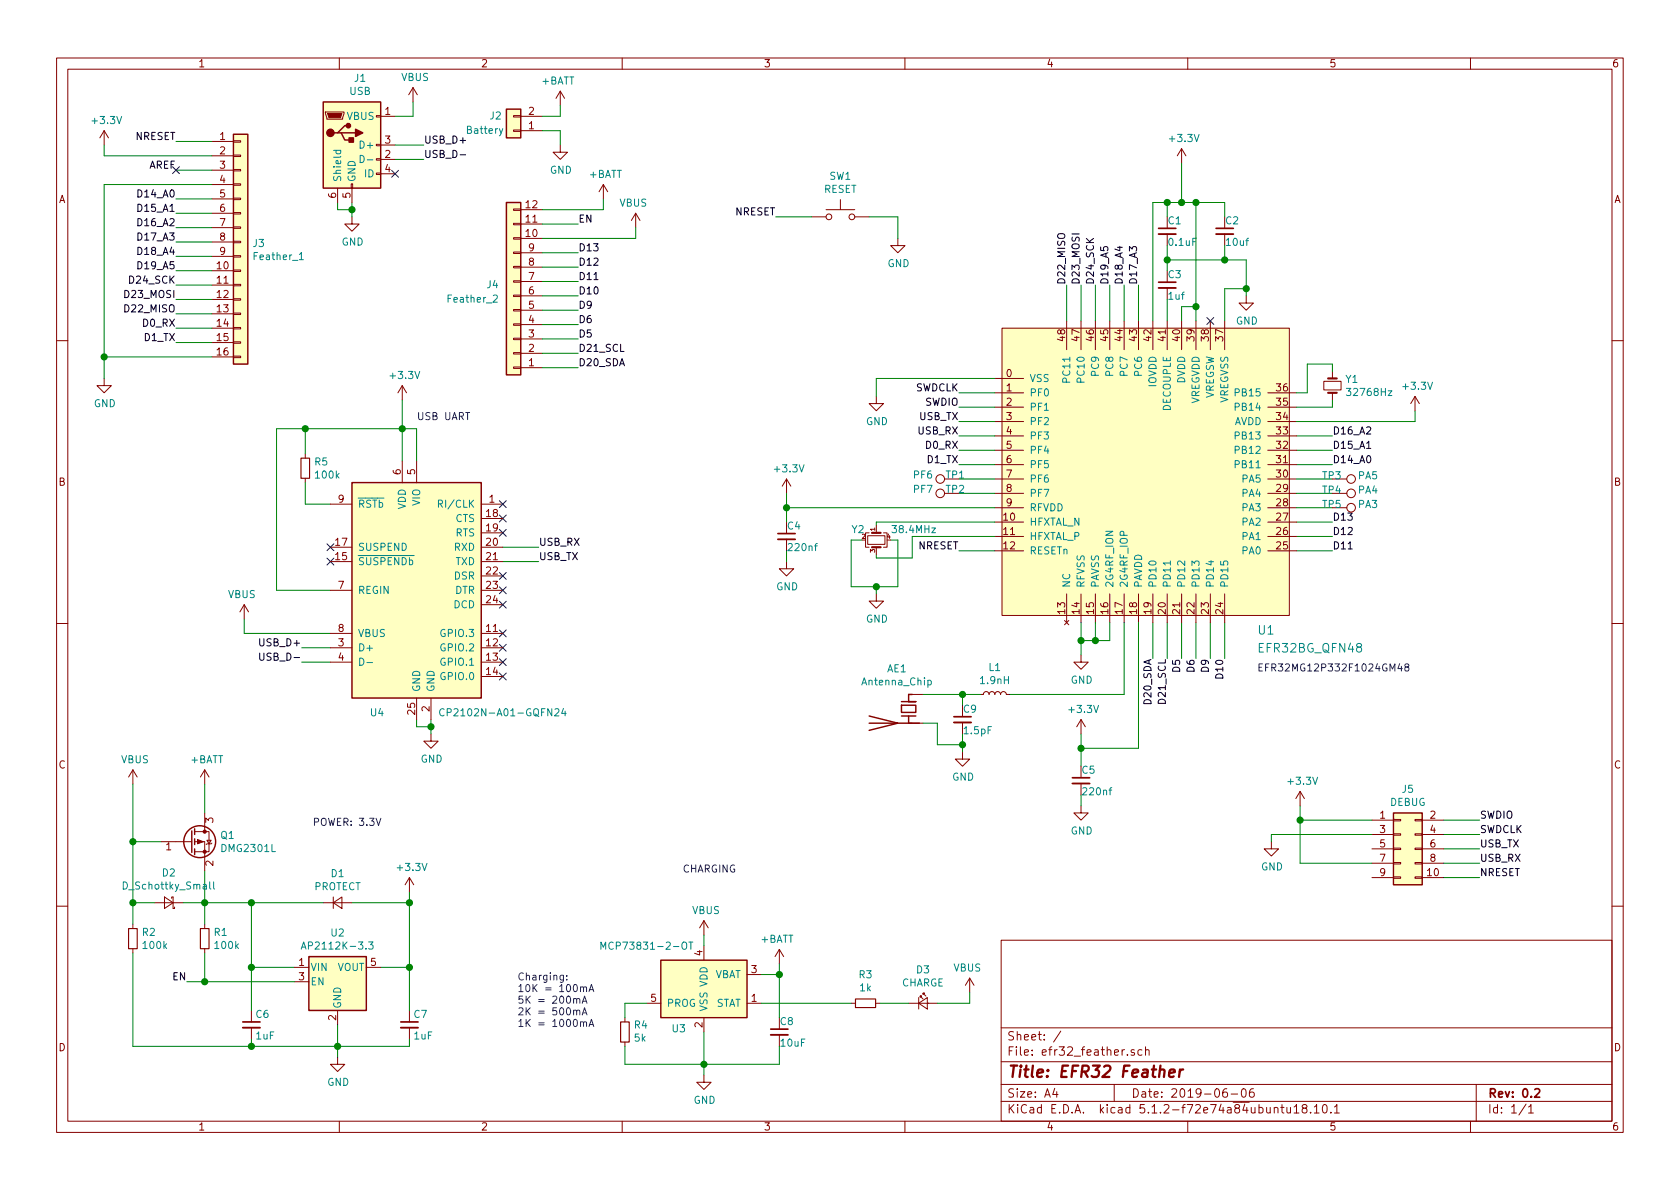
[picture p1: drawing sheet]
EESchema Schematic File Version 4
LIBS:efr32_feather-cache
EELAYER 29 0
EELAYER END
$Descr A4 11693 8268
encoding utf-8
Sheet 1 1
Title "EFR32 Feather"
Date "2019-06-06"
Rev "0.2"
Comp ""
Comment1 ""
Comment2 ""
Comment3 ""
Comment4 ""
$EndDescr
$Comp
L Connector_Generic:Conn_01x16 J3
U 1 1
P 1675 1675
F 0 "J3" H 1755 1667 50  0000 L CNN
F 1 "Feather_1" H 1755 1576 50  0000 L CNN
F 2 "Connector_PinHeader_2.54mm:PinHeader_1x16_P2.54mm_Vertical" H 1675 1675 50  0001 C CNN
F 3 "~" H 1675 1675 50  0001 C CNN
	1    1675 1675
	1    0    0    -1  
$EndComp
$Comp
L Connector_Generic:Conn_01x12 J4
U 1 1
P 3575 2050
F 0 "J4" H 3675 1975 50  0000 L CNN
F 1 "Feather_2" H 3675 2075 50  0000 L CNN
F 2 "Connector_PinHeader_2.54mm:PinHeader_1x12_P2.54mm_Vertical" H 3575 2050 50  0001 C CNN
F 3 "~" H 3575 2050 50  0001 C CNN
	1    3575 2050
	-1   0    0    1   
$EndComp
Wire Wire Line
	3775 1550 4025 1550
Wire Wire Line
	3775 1750 4025 1750
Wire Wire Line
	3775 1850 4025 1850
Wire Wire Line
	3775 1950 4025 1950
Wire Wire Line
	3775 2050 4025 2050
Wire Wire Line
	3775 2150 4025 2150
Wire Wire Line
	3775 2250 4025 2250
Wire Wire Line
	3775 2350 4025 2350
Wire Wire Line
	3775 2450 4025 2450
Wire Wire Line
	3775 2550 4025 2550
Wire Wire Line
	1475 975  1225 975 
Wire Wire Line
	1475 1175 1225 1175
Wire Wire Line
	1475 1375 1225 1375
Wire Wire Line
	1475 1475 1225 1475
Wire Wire Line
	1475 1575 1225 1575
Wire Wire Line
	1475 1675 1225 1675
Wire Wire Line
	1475 1775 1225 1775
Wire Wire Line
	1475 1875 1225 1875
Wire Wire Line
	1475 1975 1225 1975
Wire Wire Line
	1475 2075 1225 2075
Wire Wire Line
	1475 2175 1225 2175
Wire Wire Line
	1475 2275 1225 2275
Wire Wire Line
	1475 2375 1225 2375
$Comp
L power:VBUS #PWR07
U 1 1
P 4425 1575
F 0 "#PWR07" H 4425 1425 50  0001 C CNN
F 1 "VBUS" H 4440 1748 50  0000 C CNN
F 2 "" H 4425 1575 50  0001 C CNN
F 3 "" H 4425 1575 50  0001 C CNN
	1    4425 1575
	-1   0    0    -1  
$EndComp
$Comp
L power:+BATT #PWR02
U 1 1
P 3900 725
F 0 "#PWR02" H 3900 575 50  0001 C CNN
F 1 "+BATT" H 3915 898 50  0000 C CNN
F 2 "" H 3900 725 50  0001 C CNN
F 3 "" H 3900 725 50  0001 C CNN
	1    3900 725 
	-1   0    0    -1  
$EndComp
Wire Wire Line
	4200 1450 3775 1450
Wire Wire Line
	4425 1575 4425 1650
Wire Wire Line
	4425 1650 3775 1650
Text Label 4025 1550 0    50   ~ 0
EN
Text Label 4025 1750 0    50   ~ 0
D13
Text Label 4025 1850 0    50   ~ 0
D12
Text Label 4025 1950 0    50   ~ 0
D11
Text Label 4025 2050 0    50   ~ 0
D10
Text Label 4025 2150 0    50   ~ 0
D9
Text Label 4025 2250 0    50   ~ 0
D6
Text Label 4025 2350 0    50   ~ 0
D5
Text Label 4025 2450 0    50   ~ 0
D21_SCL
Text Label 4025 2550 0    50   ~ 0
D20_SDA
Text Label 1225 975  2    50   ~ 0
NRESET
$Comp
L power:+3.3V #PWR05
U 1 1
P 725 1000
F 0 "#PWR05" H 725 850 50  0001 C CNN
F 1 "+3.3V" H 740 1173 50  0000 C CNN
F 2 "" H 725 1000 50  0001 C CNN
F 3 "" H 725 1000 50  0001 C CNN
	1    725  1000
	1    0    0    -1  
$EndComp
Wire Wire Line
	725  1000 725  1075
Wire Wire Line
	725  1075 1475 1075
Text Label 1225 1175 2    50   ~ 0
AREF
$Comp
L power:GND #PWR08
U 1 1
P 725 2625
F 0 "#PWR08" H 725 2375 50  0001 C CNN
F 1 "GND" H 730 2452 50  0000 C CNN
F 2 "" H 725 2625 50  0001 C CNN
F 3 "" H 725 2625 50  0001 C CNN
	1    725  2625
	1    0    0    -1  
$EndComp
Wire Wire Line
	725  2625 725  2475
Wire Wire Line
	725  1275 1475 1275
Wire Wire Line
	725  2475 1475 2475
Connection ~ 725  2475
Wire Wire Line
	725  2475 725  1275
Text Label 1225 1375 2    50   ~ 0
D14_A0
Text Label 1225 1475 2    50   ~ 0
D15_A1
Text Label 1225 1575 2    50   ~ 0
D16_A2
Text Label 1225 1675 2    50   ~ 0
D17_A3
Text Label 1225 1775 2    50   ~ 0
D18_A4
Text Label 1225 1875 2    50   ~ 0
D19_A5
Text Label 1225 1975 2    50   ~ 0
D24_SCK
Text Label 1225 2075 2    50   ~ 0
D23_MOSI
Text Label 1225 2175 2    50   ~ 0
D22_MISO
Text Label 1225 2275 2    50   ~ 0
D0_RX
Text Label 1225 2375 2    50   ~ 0
D1_TX
$Comp
L Connector_Generic:Conn_01x02 J2
U 1 1
P 3575 900
F 0 "J2" H 3700 800 50  0000 C CNN
F 1 "Battery" H 3775 900 50  0000 C CNN
F 2 "Connector_JST:JST_PH_S2B-PH-K_1x02_P2.00mm_Horizontal" H 3575 900 50  0001 C CNN
F 3 "~" H 3575 900 50  0001 C CNN
	1    3575 900 
	-1   0    0    1   
$EndComp
$Comp
L power:GND #PWR04
U 1 1
P 3900 1000
F 0 "#PWR04" H 3900 750 50  0001 C CNN
F 1 "GND" H 3905 827 50  0000 C CNN
F 2 "" H 3900 1000 50  0001 C CNN
F 3 "" H 3900 1000 50  0001 C CNN
	1    3900 1000
	1    0    0    -1  
$EndComp
$Comp
L power:+BATT #PWR06
U 1 1
P 4200 1375
F 0 "#PWR06" H 4200 1225 50  0001 C CNN
F 1 "+BATT" H 4215 1548 50  0000 C CNN
F 2 "" H 4200 1375 50  0001 C CNN
F 3 "" H 4200 1375 50  0001 C CNN
	1    4200 1375
	1    0    0    -1  
$EndComp
Wire Wire Line
	4200 1450 4200 1375
$Comp
L power:VBUS #PWR01
U 1 1
P 2875 700
F 0 "#PWR01" H 2875 550 50  0001 C CNN
F 1 "VBUS" H 2890 873 50  0000 C CNN
F 2 "" H 2875 700 50  0001 C CNN
F 3 "" H 2875 700 50  0001 C CNN
	1    2875 700 
	1    0    0    -1  
$EndComp
Wire Wire Line
	2750 800  2875 800 
Wire Wire Line
	2875 800  2875 700 
$Comp
L power:GND #PWR03
U 1 1
P 2450 1500
F 0 "#PWR03" H 2450 1250 50  0001 C CNN
F 1 "GND" H 2455 1327 50  0000 C CNN
F 2 "" H 2450 1500 50  0001 C CNN
F 3 "" H 2450 1500 50  0001 C CNN
	1    2450 1500
	1    0    0    -1  
$EndComp
Wire Wire Line
	2450 1400 2450 1450
Wire Wire Line
	2350 1400 2350 1450
Wire Wire Line
	2350 1450 2450 1450
Connection ~ 2450 1450
Wire Wire Line
	2450 1450 2450 1500
Wire Wire Line
	2750 1000 2950 1000
Wire Wire Line
	2750 1100 2950 1100
Text Label 2950 1000 0    50   ~ 0
USB_D+
Text Label 2950 1100 0    50   ~ 0
USB_D-
$Comp
L Connector:USB_B_Mini J1
U 1 1
P 2450 1000
F 0 "J1" H 2507 1467 50  0000 C CNN
F 1 "USB" H 2507 1376 50  0000 C CNN
F 2 "Connector_USB:USB_Micro-B_Molex-105017-0001" H 2600 950 50  0001 C CNN
F 3 "~" H 2600 950 50  0001 C CNN
	1    2450 1000
	1    0    0    -1  
$EndComp
NoConn ~ 2750 1200
Wire Wire Line
	6925 3825 6675 3825
Wire Wire Line
	7925 2225 7925 1975
Wire Wire Line
	9025 3025 9275 3025
Wire Wire Line
	9025 3125 9275 3125
Wire Wire Line
	9025 3225 9275 3225
Text Label 6675 3825 2    50   ~ 0
NRESET
$Comp
L power:+3.3V #PWR0101
U 1 1
P 8225 1125
F 0 "#PWR0101" H 8225 975 50  0001 C CNN
F 1 "+3.3V" H 8240 1298 50  0000 C CNN
F 2 "" H 8225 1125 50  0001 C CNN
F 3 "" H 8225 1125 50  0001 C CNN
	1    8225 1125
	1    0    0    -1  
$EndComp
Wire Wire Line
	9025 3625 9275 3625
Wire Wire Line
	9025 3725 9275 3725
Wire Wire Line
	9025 3825 9275 3825
Wire Wire Line
	8525 4325 8525 4575
Wire Wire Line
	8425 4325 8425 4575
Wire Wire Line
	8325 4325 8325 4575
Wire Wire Line
	8225 4325 8225 4575
Wire Wire Line
	8025 4325 8025 4575
Wire Wire Line
	8125 4325 8125 4575
Text Label 9275 3725 0    50   ~ 0
D12
Text Label 9275 3825 0    50   ~ 0
D11
Text Label 8525 4575 3    50   ~ 0
D10
Text Label 8425 4575 3    50   ~ 0
D9
Text Label 8325 4575 3    50   ~ 0
D6
Text Label 8225 4575 3    50   ~ 0
D5
Text Label 8125 4575 3    50   ~ 0
D21_SCL
Text Label 8025 4575 3    50   ~ 0
D20_SDA
$Comp
L power:GND #PWR0105
U 1 1
P 6100 2750
F 0 "#PWR0105" H 6100 2500 50  0001 C CNN
F 1 "GND" H 6105 2577 50  0000 C CNN
F 2 "" H 6100 2750 50  0001 C CNN
F 3 "" H 6100 2750 50  0001 C CNN
	1    6100 2750
	1    0    0    -1  
$EndComp
Text Label 7925 1975 1    50   ~ 0
D17_A3
Text Label 9275 3025 0    50   ~ 0
D16_A2
Text Label 9275 3125 0    50   ~ 0
D15_A1
Text Label 9275 3225 0    50   ~ 0
D14_A0
$Comp
L efr32_feather-rescue:EFR32BG_QFN48-Anders_SiLabs_EFR32 U1
U 1 1
P 7975 3275
F 0 "U1" H 8750 2175 60  0000 L CNN
F 1 "EFR32BG_QFN48" H 8750 2050 60  0000 L CNN
F 2 "Anders_Footprints:QFN-48-1_PIN0_EP_7x7mm_P0.5mm_EP5.3x5.3mm" H 9069 3169 60  0001 L CNN
F 3 "https://www.silabs.com/documents/public/data-sheets/efr32mg12-datasheet.pdf" H 7975 3275 60  0001 C CNN
	1    7975 3275
	1    0    0    -1  
$EndComp
Wire Wire Line
	6925 2625 6100 2625
Wire Wire Line
	6100 2625 6100 2750
$Comp
L power:GND #PWR0102
U 1 1
P 8675 2050
F 0 "#PWR0102" H 8675 1800 50  0001 C CNN
F 1 "GND" H 8680 1877 50  0000 C CNN
F 2 "" H 8675 2050 50  0001 C CNN
F 3 "" H 8675 2050 50  0001 C CNN
	1    8675 2050
	1    0    0    -1  
$EndComp
Wire Wire Line
	8525 2225 8525 2000
Wire Wire Line
	8525 2000 8675 2000
Wire Wire Line
	8675 2000 8675 2050
$Comp
L power:GND #PWR0103
U 1 1
P 7525 4550
F 0 "#PWR0103" H 7525 4300 50  0001 C CNN
F 1 "GND" H 7530 4377 50  0000 C CNN
F 2 "" H 7525 4550 50  0001 C CNN
F 3 "" H 7525 4550 50  0001 C CNN
	1    7525 4550
	1    0    0    -1  
$EndComp
Wire Wire Line
	7525 4325 7525 4450
Wire Wire Line
	7625 4325 7625 4450
Wire Wire Line
	7625 4450 7525 4450
Connection ~ 7525 4450
Wire Wire Line
	7525 4450 7525 4550
$Comp
L power:+3.3V #PWR0104
U 1 1
P 5475 3425
F 0 "#PWR0104" H 5475 3275 50  0001 C CNN
F 1 "+3.3V" H 5490 3598 50  0000 C CNN
F 2 "" H 5475 3425 50  0001 C CNN
F 3 "" H 5475 3425 50  0001 C CNN
	1    5475 3425
	1    0    0    -1  
$EndComp
Wire Wire Line
	5475 3425 5475 3525
Wire Wire Line
	5475 3525 6925 3525
$Comp
L power:+3.3V #PWR0106
U 1 1
P 9850 2850
F 0 "#PWR0106" H 9850 2700 50  0001 C CNN
F 1 "+3.3V" H 9865 3023 50  0000 C CNN
F 2 "" H 9850 2850 50  0001 C CNN
F 3 "" H 9850 2850 50  0001 C CNN
	1    9850 2850
	1    0    0    -1  
$EndComp
Wire Wire Line
	9025 2925 9850 2925
Wire Wire Line
	9850 2925 9850 2850
NoConn ~ 8425 2225
Text Notes 8750 4675 0    50   ~ 0
EFR32MG12P332F1024GM48
$Comp
L power:+3.3V #PWR0107
U 1 1
P 7525 5100
F 0 "#PWR0107" H 7525 4950 50  0001 C CNN
F 1 "+3.3V" H 7540 5273 50  0000 C CNN
F 2 "" H 7525 5100 50  0001 C CNN
F 3 "" H 7525 5100 50  0001 C CNN
	1    7525 5100
	1    0    0    -1  
$EndComp
Wire Wire Line
	7525 5100 7525 5200
Wire Wire Line
	7925 5200 7925 4325
$Comp
L Device:C_Small C3
U 1 1
P 8125 1975
F 0 "C3" H 8125 2050 50  0000 L CNN
F 1 "1uf" H 8125 1900 50  0000 L CNN
F 2 "Capacitor_SMD:C_0603_1608Metric" H 8125 1975 50  0001 C CNN
F 3 "~" H 8125 1975 50  0001 C CNN
	1    8125 1975
	1    0    0    -1  
$EndComp
$Comp
L power:+3.3V #PWR0108
U 1 1
P 2850 6200
F 0 "#PWR0108" H 2850 6050 50  0001 C CNN
F 1 "+3.3V" H 2865 6373 50  0000 C CNN
F 2 "" H 2850 6200 50  0001 C CNN
F 3 "" H 2850 6200 50  0001 C CNN
	1    2850 6200
	1    0    0    -1  
$EndComp
$Comp
L power:VBUS #PWR0109
U 1 1
P 925 5450
F 0 "#PWR0109" H 925 5300 50  0001 C CNN
F 1 "VBUS" H 940 5623 50  0000 C CNN
F 2 "" H 925 5450 50  0001 C CNN
F 3 "" H 925 5450 50  0001 C CNN
	1    925  5450
	1    0    0    -1  
$EndComp
$Comp
L power:GND #PWR0110
U 1 1
P 2350 7350
F 0 "#PWR0110" H 2350 7100 50  0001 C CNN
F 1 "GND" H 2355 7177 50  0000 C CNN
F 2 "" H 2350 7350 50  0001 C CNN
F 3 "" H 2350 7350 50  0001 C CNN
	1    2350 7350
	1    0    0    -1  
$EndComp
$Comp
L Device:C_Small C6
U 1 1
P 1750 7125
F 0 "C6" H 1775 7200 50  0000 L CNN
F 1 "1uF" H 1775 7050 50  0000 L CNN
F 2 "Capacitor_SMD:C_0603_1608Metric" H 1750 7125 50  0001 C CNN
F 3 "~" H 1750 7125 50  0001 C CNN
	1    1750 7125
	1    0    0    -1  
$EndComp
$Comp
L Device:C_Small C7
U 1 1
P 2850 7125
F 0 "C7" H 2875 7200 50  0000 L CNN
F 1 "1uF" H 2875 7050 50  0000 L CNN
F 2 "Capacitor_SMD:C_0603_1608Metric" H 2850 7125 50  0001 C CNN
F 3 "~" H 2850 7125 50  0001 C CNN
	1    2850 7125
	1    0    0    -1  
$EndComp
$Comp
L Device:D_Small D1
U 1 1
P 2350 6275
F 0 "D1" H 2350 6480 50  0000 C CNN
F 1 "PROTECT" H 2350 6389 50  0000 C CNN
F 2 "Diode_SMD:D_SOD-323" V 2350 6275 50  0001 C CNN
F 3 "~" V 2350 6275 50  0001 C CNN
	1    2350 6275
	1    0    0    -1  
$EndComp
Wire Wire Line
	1750 7225 1750 7275
Wire Wire Line
	1750 7275 2350 7275
Connection ~ 2350 7275
Wire Wire Line
	2350 7275 2350 7350
Wire Wire Line
	2850 7225 2850 7275
Wire Wire Line
	2850 7275 2350 7275
Wire Wire Line
	2850 6200 2850 6275
Wire Wire Line
	2650 6725 2850 6725
Connection ~ 2850 6725
Wire Wire Line
	2850 6725 2850 7025
Wire Wire Line
	2050 6725 1750 6725
Connection ~ 1750 6725
Wire Wire Line
	1750 6725 1750 7025
Wire Wire Line
	1750 6275 2250 6275
Connection ~ 1750 6275
Wire Wire Line
	1750 6275 1750 6725
Wire Wire Line
	2450 6275 2850 6275
Connection ~ 2850 6275
Wire Wire Line
	2850 6275 2850 6725
$Comp
L Regulator_Linear:AP2112K-3.3 U2
U 1 1
P 2350 6825
F 0 "U2" H 2350 7167 50  0000 C CNN
F 1 "AP2112K-3.3" H 2350 7076 50  0000 C CNN
F 2 "Package_TO_SOT_SMD:SOT-23-5" H 2350 7150 50  0001 C CNN
F 3 "https://www.diodes.com/assets/Datasheets/AP2112.pdf" H 2350 6925 50  0001 C CNN
	1    2350 6825
	1    0    0    -1  
$EndComp
Text Label 1300 6825 2    50   ~ 0
EN
Wire Wire Line
	2350 7125 2350 7275
Wire Wire Line
	3775 800  3900 800 
Wire Wire Line
	3900 800  3900 725 
Wire Wire Line
	3775 900  3900 900 
Wire Wire Line
	3900 900  3900 1000
Wire Wire Line
	8225 2225 8225 2125
Wire Wire Line
	8225 2125 8325 2125
Wire Wire Line
	8325 2125 8325 2225
$Comp
L Device:C_Small C2
U 1 1
P 8525 1600
F 0 "C2" H 8525 1675 50  0000 L CNN
F 1 "10uf" H 8525 1525 50  0000 L CNN
F 2 "Capacitor_SMD:C_0603_1608Metric" H 8525 1600 50  0001 C CNN
F 3 "~" H 8525 1600 50  0001 C CNN
	1    8525 1600
	1    0    0    -1  
$EndComp
Wire Wire Line
	8325 1400 8525 1400
Wire Wire Line
	8525 1400 8525 1500
Connection ~ 8325 2125
$Comp
L Device:C_Small C1
U 1 1
P 8125 1600
F 0 "C1" H 8125 1675 50  0000 L CNN
F 1 "0.1uF" H 8125 1525 50  0000 L CNN
F 2 "Capacitor_SMD:C_0603_1608Metric" H 8125 1600 50  0001 C CNN
F 3 "~" H 8125 1600 50  0001 C CNN
	1    8125 1600
	1    0    0    -1  
$EndComp
Wire Wire Line
	8125 2225 8125 2075
Wire Wire Line
	8025 2225 8025 1400
Wire Wire Line
	8025 1400 8125 1400
Wire Wire Line
	8225 1125 8225 1400
Wire Wire Line
	8125 1500 8125 1400
Connection ~ 8125 1400
Wire Wire Line
	8125 1400 8225 1400
Connection ~ 8225 1400
Wire Wire Line
	8225 1400 8325 1400
Connection ~ 8325 1400
Wire Wire Line
	8325 1400 8325 2125
Wire Wire Line
	8125 1700 8125 1800
Wire Wire Line
	8125 1800 8525 1800
Wire Wire Line
	8525 1800 8525 1700
Connection ~ 8125 1800
Wire Wire Line
	8125 1800 8125 1875
Wire Wire Line
	8525 1800 8675 1800
Wire Wire Line
	8675 1800 8675 2000
Connection ~ 8525 1800
Connection ~ 8675 2000
$Comp
L Device:C_Small C4
U 1 1
P 5475 3725
F 0 "C4" H 5475 3800 50  0000 L CNN
F 1 "220nf" H 5475 3650 50  0000 L CNN
F 2 "Capacitor_SMD:C_0603_1608Metric" H 5475 3725 50  0001 C CNN
F 3 "~" H 5475 3725 50  0001 C CNN
	1    5475 3725
	1    0    0    -1  
$EndComp
$Comp
L power:GND #PWR0111
U 1 1
P 5475 3900
F 0 "#PWR0111" H 5475 3650 50  0001 C CNN
F 1 "GND" H 5480 3727 50  0000 C CNN
F 2 "" H 5475 3900 50  0001 C CNN
F 3 "" H 5475 3900 50  0001 C CNN
	1    5475 3900
	1    0    0    -1  
$EndComp
Wire Wire Line
	5475 3825 5475 3900
Wire Wire Line
	5475 3525 5475 3625
Connection ~ 5475 3525
Wire Wire Line
	7525 5200 7925 5200
$Comp
L Device:C_Small C5
U 1 1
P 7525 5425
F 0 "C5" H 7525 5500 50  0000 L CNN
F 1 "220nf" H 7525 5350 50  0000 L CNN
F 2 "Capacitor_SMD:C_0603_1608Metric" H 7525 5425 50  0001 C CNN
F 3 "~" H 7525 5425 50  0001 C CNN
	1    7525 5425
	1    0    0    -1  
$EndComp
$Comp
L power:GND #PWR0112
U 1 1
P 7525 5600
F 0 "#PWR0112" H 7525 5350 50  0001 C CNN
F 1 "GND" H 7530 5427 50  0000 C CNN
F 2 "" H 7525 5600 50  0001 C CNN
F 3 "" H 7525 5600 50  0001 C CNN
	1    7525 5600
	1    0    0    -1  
$EndComp
Wire Wire Line
	7525 5525 7525 5600
Wire Wire Line
	7525 5325 7525 5200
Connection ~ 7525 5200
$Comp
L Device:R_Small R1
U 1 1
P 1425 6525
F 0 "R1" H 1484 6571 50  0000 L CNN
F 1 "100k" H 1484 6480 50  0000 L CNN
F 2 "Resistor_SMD:R_0603_1608Metric" H 1425 6525 50  0001 C CNN
F 3 "~" H 1425 6525 50  0001 C CNN
	1    1425 6525
	1    0    0    -1  
$EndComp
Wire Wire Line
	1425 6625 1425 6825
Wire Wire Line
	1300 6825 1425 6825
Connection ~ 1425 6825
Wire Wire Line
	1425 6825 2050 6825
Wire Wire Line
	1425 6425 1425 6275
Wire Wire Line
	1425 6275 1750 6275
Wire Wire Line
	6925 2725 6675 2725
Text Label 6675 2725 2    50   ~ 0
SWDCLK
Wire Wire Line
	6925 2825 6675 2825
Text Label 6675 2825 2    50   ~ 0
SWDIO
NoConn ~ 1225 1175
Text Label 7425 1975 1    50   ~ 0
D22_MISO
Text Label 7525 1975 1    50   ~ 0
D23_MOSI
Text Label 7625 1975 1    50   ~ 0
D24_SCK
Text Label 7725 1975 1    50   ~ 0
D19_A5
Text Label 7825 1975 1    50   ~ 0
D18_A4
Wire Wire Line
	7425 2225 7425 1975
Wire Wire Line
	7525 2225 7525 1975
Wire Wire Line
	7625 2225 7625 1975
Wire Wire Line
	7725 2225 7725 1975
Wire Wire Line
	7825 2225 7825 1975
$Comp
L Device:Crystal_Small Y1
U 1 1
P 9275 2675
F 0 "Y1" V 9229 2763 50  0000 L CNN
F 1 "32768Hz" V 9320 2763 50  0000 L CNN
F 2 "Crystal:Crystal_SMD_3215-2Pin_3.2x1.5mm" H 9275 2675 50  0001 C CNN
F 3 "~" H 9275 2675 50  0001 C CNN
	1    9275 2675
	0    1    1    0   
$EndComp
Wire Wire Line
	9025 2825 9275 2825
Wire Wire Line
	9275 2825 9275 2775
Wire Wire Line
	9025 2725 9100 2725
Wire Wire Line
	9100 2725 9100 2525
Wire Wire Line
	9100 2525 9275 2525
Wire Wire Line
	9275 2525 9275 2575
Wire Wire Line
	6925 3625 6100 3625
Wire Wire Line
	6100 3625 6100 3650
Wire Wire Line
	6925 3725 6350 3725
Wire Wire Line
	6350 3725 6350 3875
Wire Wire Line
	6350 3875 6100 3875
Wire Wire Line
	6100 3875 6100 3850
$Comp
L power:GND #PWR0113
U 1 1
P 6100 4125
F 0 "#PWR0113" H 6100 3875 50  0001 C CNN
F 1 "GND" H 6105 3952 50  0000 C CNN
F 2 "" H 6100 4125 50  0001 C CNN
F 3 "" H 6100 4125 50  0001 C CNN
	1    6100 4125
	1    0    0    -1  
$EndComp
Wire Wire Line
	6200 3750 6250 3750
Wire Wire Line
	6250 3750 6250 4075
Wire Wire Line
	6250 4075 6100 4075
Wire Wire Line
	6100 4075 6100 4125
Wire Wire Line
	6000 3750 5925 3750
Wire Wire Line
	5925 3750 5925 4075
Wire Wire Line
	5925 4075 6100 4075
Connection ~ 6100 4075
$Comp
L Device:Crystal_GND24_Small Y2
U 1 1
P 6100 3750
F 0 "Y2" V 6025 3575 50  0000 L CNN
F 1 "38.4MHz" V 6025 3850 50  0000 L CNN
F 2 "Crystal:Crystal_SMD_3225-4Pin_3.2x2.5mm" H 6100 3750 50  0001 C CNN
F 3 "~" H 6100 3750 50  0001 C CNN
	1    6100 3750
	0    1    1    0   
$EndComp
$Comp
L Battery_Management:MCP73831-2-OT U3
U 1 1
P 4900 6875
F 0 "U3" H 4725 6600 50  0000 C CNN
F 1 "MCP73831-2-OT" H 4500 7175 50  0000 C CNN
F 2 "Package_TO_SOT_SMD:SOT-23-5" H 4950 6625 50  0001 L CIN
F 3 "http://ww1.microchip.com/downloads/en/DeviceDoc/20001984g.pdf" H 4750 6825 50  0001 C CNN
	1    4900 6875
	1    0    0    -1  
$EndComp
$Comp
L power:+BATT #PWR0114
U 1 1
P 5425 6700
F 0 "#PWR0114" H 5425 6550 50  0001 C CNN
F 1 "+BATT" H 5440 6873 50  0000 C CNN
F 2 "" H 5425 6700 50  0001 C CNN
F 3 "" H 5425 6700 50  0001 C CNN
	1    5425 6700
	-1   0    0    -1  
$EndComp
$Comp
L power:GND #PWR0115
U 1 1
P 4900 7475
F 0 "#PWR0115" H 4900 7225 50  0001 C CNN
F 1 "GND" H 4905 7302 50  0000 C CNN
F 2 "" H 4900 7475 50  0001 C CNN
F 3 "" H 4900 7475 50  0001 C CNN
	1    4900 7475
	1    0    0    -1  
$EndComp
Wire Wire Line
	5300 6775 5425 6775
Wire Wire Line
	5425 6775 5425 6700
Wire Wire Line
	4900 7175 4900 7400
$Comp
L power:VBUS #PWR0116
U 1 1
P 4900 6500
F 0 "#PWR0116" H 4900 6350 50  0001 C CNN
F 1 "VBUS" H 4915 6673 50  0000 C CNN
F 2 "" H 4900 6500 50  0001 C CNN
F 3 "" H 4900 6500 50  0001 C CNN
	1    4900 6500
	1    0    0    -1  
$EndComp
Wire Wire Line
	4900 6500 4900 6575
$Comp
L Device:R_Small R4
U 1 1
P 4350 7175
F 0 "R4" H 4291 7129 50  0000 R CNN
F 1 "5k" H 4291 7220 50  0000 R CNN
F 2 "Resistor_SMD:R_0603_1608Metric" H 4350 7175 50  0001 C CNN
F 3 "~" H 4350 7175 50  0001 C CNN
	1    4350 7175
	-1   0    0    1   
$EndComp
Wire Wire Line
	4350 7275 4350 7400
Wire Wire Line
	4350 7400 4900 7400
Connection ~ 4900 7400
Wire Wire Line
	4900 7400 4900 7475
Wire Wire Line
	4350 7075 4350 6975
Wire Wire Line
	4350 6975 4500 6975
$Comp
L Device:R_Small R3
U 1 1
P 6025 6975
F 0 "R3" V 6221 6975 50  0000 C CNN
F 1 "1k" V 6130 6975 50  0000 C CNN
F 2 "Resistor_SMD:R_0603_1608Metric" H 6025 6975 50  0001 C CNN
F 3 "~" H 6025 6975 50  0001 C CNN
	1    6025 6975
	0    -1   -1   0   
$EndComp
Wire Wire Line
	5300 6975 5925 6975
$Comp
L Device:LED_Small D3
U 1 1
P 6425 6975
F 0 "D3" H 6425 7210 50  0000 C CNN
F 1 "CHARGE" H 6425 7119 50  0000 C CNN
F 2 "LED_SMD:LED_0603_1608Metric" V 6425 6975 50  0001 C CNN
F 3 "~" V 6425 6975 50  0001 C CNN
	1    6425 6975
	1    0    0    -1  
$EndComp
Wire Wire Line
	6125 6975 6325 6975
$Comp
L power:VBUS #PWR0117
U 1 1
P 6750 6900
F 0 "#PWR0117" H 6750 6750 50  0001 C CNN
F 1 "VBUS" H 6765 7073 50  0000 C CNN
F 2 "" H 6750 6900 50  0001 C CNN
F 3 "" H 6750 6900 50  0001 C CNN
	1    6750 6900
	-1   0    0    -1  
$EndComp
Wire Wire Line
	6750 6900 6750 6975
Wire Wire Line
	6750 6975 6525 6975
$Comp
L Device:C_Small C8
U 1 1
P 5425 7175
F 0 "C8" H 5425 7250 50  0000 L CNN
F 1 "10uF" H 5425 7100 50  0000 L CNN
F 2 "Capacitor_SMD:C_0603_1608Metric" H 5425 7175 50  0001 C CNN
F 3 "~" H 5425 7175 50  0001 C CNN
	1    5425 7175
	1    0    0    -1  
$EndComp
Wire Wire Line
	5425 7275 5425 7400
Wire Wire Line
	5425 7400 4900 7400
Wire Wire Line
	5425 7075 5425 6775
Connection ~ 5425 6775
Text Notes 3600 7150 0    50   ~ 0
Charging:\n10K = 100mA\n5K = 200mA\n2K = 500mA\n1K = 1000mA
$Comp
L power:+BATT #PWR0118
U 1 1
P 1425 5450
F 0 "#PWR0118" H 1425 5300 50  0001 C CNN
F 1 "+BATT" H 1440 5623 50  0000 C CNN
F 2 "" H 1425 5450 50  0001 C CNN
F 3 "" H 1425 5450 50  0001 C CNN
	1    1425 5450
	1    0    0    -1  
$EndComp
Wire Wire Line
	925  5850 1125 5850
Wire Wire Line
	925  5450 925  5850
Wire Wire Line
	1425 6050 1425 6275
Connection ~ 1425 6275
$Comp
L Device:R_Small R2
U 1 1
P 925 6525
F 0 "R2" H 984 6571 50  0000 L CNN
F 1 "100k" H 984 6480 50  0000 L CNN
F 2 "Resistor_SMD:R_0603_1608Metric" H 925 6525 50  0001 C CNN
F 3 "~" H 925 6525 50  0001 C CNN
	1    925  6525
	1    0    0    -1  
$EndComp
Wire Wire Line
	925  5850 925  6275
Connection ~ 925  5850
Wire Wire Line
	925  6625 925  7275
Wire Wire Line
	925  7275 1750 7275
Connection ~ 1750 7275
$Comp
L Device:D_Schottky_Small D2
U 1 1
P 1175 6275
F 0 "D2" H 1175 6070 50  0000 C CNN
F 1 "D_Schottky_Small" H 1175 6161 50  0000 C CNN
F 2 "Diode_SMD:D_SOD-323" V 1175 6275 50  0001 C CNN
F 3 "~" V 1175 6275 50  0001 C CNN
	1    1175 6275
	-1   0    0    1   
$EndComp
Wire Wire Line
	1075 6275 925  6275
Connection ~ 925  6275
Wire Wire Line
	925  6275 925  6425
Wire Wire Line
	1275 6275 1425 6275
$Comp
L Connector_Generic:Conn_02x05_Odd_Even J5
U 1 1
P 9750 5900
F 0 "J5" H 9800 6317 50  0000 C CNN
F 1 "DEBUG" H 9800 6226 50  0000 C CNN
F 2 "Connector_PinHeader_1.00mm:PinHeader_2x05_P1.00mm_Vertical_SMD" H 9750 5900 50  0001 C CNN
F 3 "~" H 9750 5900 50  0001 C CNN
	1    9750 5900
	1    0    0    -1  
$EndComp
Wire Wire Line
	10050 5800 10300 5800
Text Label 10300 5800 0    50   ~ 0
SWDCLK
Wire Wire Line
	10050 5700 10300 5700
Text Label 10300 5700 0    50   ~ 0
SWDIO
Wire Wire Line
	6925 3125 6675 3125
Wire Wire Line
	6925 3225 6675 3225
Text Label 6675 3125 2    50   ~ 0
D0_RX
Text Label 6675 3225 2    50   ~ 0
D1_TX
Text Label 9275 3625 0    50   ~ 0
D13
Wire Wire Line
	10050 5900 10300 5900
Wire Wire Line
	10050 6000 10300 6000
Wire Wire Line
	10050 6100 10300 6100
Text Label 10300 6100 0    50   ~ 0
NRESET
$Comp
L power:+3.3V #PWR0119
U 1 1
P 9050 5600
F 0 "#PWR0119" H 9050 5450 50  0001 C CNN
F 1 "+3.3V" H 9065 5773 50  0000 C CNN
F 2 "" H 9050 5600 50  0001 C CNN
F 3 "" H 9050 5600 50  0001 C CNN
	1    9050 5600
	1    0    0    -1  
$EndComp
Wire Wire Line
	9050 5600 9050 5700
Wire Wire Line
	9050 5700 9550 5700
Wire Wire Line
	9550 6000 9050 6000
Wire Wire Line
	9050 6000 9050 5700
Connection ~ 9050 5700
$Comp
L power:GND #PWR0120
U 1 1
P 8850 5850
F 0 "#PWR0120" H 8850 5600 50  0001 C CNN
F 1 "GND" H 8855 5677 50  0000 C CNN
F 2 "" H 8850 5850 50  0001 C CNN
F 3 "" H 8850 5850 50  0001 C CNN
	1    8850 5850
	1    0    0    -1  
$EndComp
Wire Wire Line
	9550 5800 8850 5800
Wire Wire Line
	8850 5800 8850 5850
Wire Wire Line
	7725 4325 7725 4450
Wire Wire Line
	7725 4450 7625 4450
Connection ~ 7625 4450
Wire Wire Line
	7825 4325 7825 4825
Wire Wire Line
	7825 4825 7025 4825
$Comp
L Device:L_Small L1
U 1 1
P 6925 4825
F 0 "L1" V 7110 4825 50  0000 C CNN
F 1 "1.9nH" V 7019 4825 50  0000 C CNN
F 2 "Inductor_SMD:L_0402_1005Metric" H 6925 4825 50  0001 C CNN
F 3 "~" H 6925 4825 50  0001 C CNN
	1    6925 4825
	0    -1   -1   0   
$EndComp
$Comp
L Device:C_Small C9
U 1 1
P 6700 5000
F 0 "C9" H 6700 5075 50  0000 L CNN
F 1 "1.5pF" H 6700 4925 50  0000 L CNN
F 2 "Capacitor_SMD:C_0402_1005Metric" H 6700 5000 50  0001 C CNN
F 3 "~" H 6700 5000 50  0001 C CNN
	1    6700 5000
	1    0    0    -1  
$EndComp
$Comp
L Device:Antenna_Chip AE1
U 1 1
P 6325 4925
F 0 "AE1" V 6044 5006 50  0000 C CNN
F 1 "Antenna_Chip" V 6135 5006 50  0000 C CNN
F 2 "RF_Antenna:Texas_SWRA117D_2.4GHz_Right" H 6225 5100 50  0001 C CNN
F 3 "~" H 6225 5100 50  0001 C CNN
	1    6325 4925
	0    -1   1    0   
$EndComp
Wire Wire Line
	6825 4825 6700 4825
Wire Wire Line
	6700 4900 6700 4825
Connection ~ 6700 4825
Wire Wire Line
	6700 4825 6425 4825
$Comp
L power:GND #PWR0121
U 1 1
P 6700 5225
F 0 "#PWR0121" H 6700 4975 50  0001 C CNN
F 1 "GND" H 6705 5052 50  0000 C CNN
F 2 "" H 6700 5225 50  0001 C CNN
F 3 "" H 6700 5225 50  0001 C CNN
	1    6700 5225
	1    0    0    -1  
$EndComp
Wire Wire Line
	6700 5100 6700 5175
Wire Wire Line
	6425 5025 6525 5025
Wire Wire Line
	6525 5025 6525 5175
Wire Wire Line
	6525 5175 6700 5175
Connection ~ 6700 5175
Wire Wire Line
	6700 5175 6700 5225
Wire Wire Line
	2300 4500 2100 4500
Wire Wire Line
	2300 4600 2100 4600
Text Label 2100 4500 2    50   ~ 0
USB_D+
Text Label 2100 4600 2    50   ~ 0
USB_D-
$Comp
L power:VBUS #PWR0122
U 1 1
P 1700 4300
F 0 "#PWR0122" H 1700 4150 50  0001 C CNN
F 1 "VBUS" H 1715 4473 50  0000 C CNN
F 2 "" H 1700 4300 50  0001 C CNN
F 3 "" H 1700 4300 50  0001 C CNN
	1    1700 4300
	-1   0    0    -1  
$EndComp
Wire Wire Line
	2300 4400 1700 4400
Wire Wire Line
	1700 4400 1700 4300
$Comp
L power:GND #PWR0123
U 1 1
P 3000 5100
F 0 "#PWR0123" H 3000 4850 50  0001 C CNN
F 1 "GND" H 3005 4927 50  0000 C CNN
F 2 "" H 3000 5100 50  0001 C CNN
F 3 "" H 3000 5100 50  0001 C CNN
	1    3000 5100
	1    0    0    -1  
$EndComp
Wire Wire Line
	3000 5000 3000 5050
Wire Wire Line
	2900 5000 2900 5050
Wire Wire Line
	2900 5050 3000 5050
Connection ~ 3000 5050
Wire Wire Line
	3000 5050 3000 5100
Wire Wire Line
	6925 2925 6675 2925
Text Label 6675 3025 2    50   ~ 0
USB_RX
Wire Wire Line
	6925 3025 6675 3025
Text Label 6675 2925 2    50   ~ 0
USB_TX
Wire Wire Line
	3500 3800 3750 3800
Text Label 3750 3800 0    50   ~ 0
USB_RX
Wire Wire Line
	3500 3900 3750 3900
Text Label 3750 3900 0    50   ~ 0
USB_TX
NoConn ~ 3500 3600
NoConn ~ 3500 3700
NoConn ~ 3500 4400
NoConn ~ 3500 4500
NoConn ~ 3500 4600
NoConn ~ 3500 4700
$Comp
L power:+3.3V #PWR0124
U 1 1
P 2800 2775
F 0 "#PWR0124" H 2800 2625 50  0001 C CNN
F 1 "+3.3V" H 2815 2948 50  0000 C CNN
F 2 "" H 2800 2775 50  0001 C CNN
F 3 "" H 2800 2775 50  0001 C CNN
	1    2800 2775
	1    0    0    -1  
$EndComp
Wire Wire Line
	1925 4100 2300 4100
Wire Wire Line
	2800 2775 2800 2975
$Comp
L Device:R_Small R5
U 1 1
P 2125 3250
F 0 "R5" H 2184 3296 50  0000 L CNN
F 1 "100k" H 2184 3205 50  0000 L CNN
F 2 "Resistor_SMD:R_0603_1608Metric" H 2125 3250 50  0001 C CNN
F 3 "~" H 2125 3250 50  0001 C CNN
	1    2125 3250
	1    0    0    -1  
$EndComp
Wire Wire Line
	2300 3500 2125 3500
Wire Wire Line
	2125 3500 2125 3350
Wire Wire Line
	2125 3150 2125 2975
Wire Wire Line
	2125 2975 2800 2975
Connection ~ 2800 2975
Wire Wire Line
	2800 2975 2800 3200
Wire Wire Line
	1925 2975 2125 2975
Wire Wire Line
	1925 2975 1925 4100
Connection ~ 2125 2975
NoConn ~ 2300 3800
NoConn ~ 2300 3900
Wire Wire Line
	1425 5450 1425 5650
$Comp
L Transistor_FET:DMG2301L Q1
U 1 1
P 1325 5850
F 0 "Q1" H 1531 5896 50  0000 L CNN
F 1 "DMG2301L" H 1531 5805 50  0000 L CNN
F 2 "Package_TO_SOT_SMD:SOT-23" H 1525 5775 50  0001 L CIN
F 3 "https://www.diodes.com/assets/Datasheets/DMG2301L.pdf" H 1325 5850 50  0001 L CNN
	1    1325 5850
	1    0    0    -1  
$EndComp
Text Label 10300 6000 0    50   ~ 0
USB_RX
Text Label 10300 5900 0    50   ~ 0
USB_TX
Text Notes 4750 6075 0    50   ~ 0
CHARGING
Text Notes 2175 5750 0    50   ~ 0
POWER: 3.3V
Text Notes 2900 2925 0    50   ~ 0
USB UART
$Comp
L Switch:SW_Push SW1
U 1 1
P 5850 1500
F 0 "SW1" H 5850 1785 50  0000 C CNN
F 1 "RESET" H 5850 1694 50  0000 C CNN
F 2 "Button_Switch_SMD:SW_SPST_B3U-1000P" H 5850 1700 50  0001 C CNN
F 3 "~" H 5850 1700 50  0001 C CNN
	1    5850 1500
	1    0    0    -1  
$EndComp
Wire Wire Line
	5650 1500 5400 1500
Text Label 5400 1500 2    50   ~ 0
NRESET
$Comp
L power:GND #PWR0125
U 1 1
P 6250 1650
F 0 "#PWR0125" H 6250 1400 50  0001 C CNN
F 1 "GND" H 6255 1477 50  0000 C CNN
F 2 "" H 6250 1650 50  0001 C CNN
F 3 "" H 6250 1650 50  0001 C CNN
	1    6250 1650
	1    0    0    -1  
$EndComp
Wire Wire Line
	6050 1500 6250 1500
Wire Wire Line
	6250 1500 6250 1650
$Comp
L Connector:TestPoint TP1
U 1 1
P 6675 3325
F 0 "TP1" V 6700 3350 50  0000 C CNN
F 1 "PF6" V 6700 3575 50  0000 C CNN
F 2 "TestPoint:TestPoint_Pad_D1.0mm" H 6875 3325 50  0001 C CNN
F 3 "~" H 6875 3325 50  0001 C CNN
	1    6675 3325
	0    -1   -1   0   
$EndComp
$Comp
L Connector:TestPoint TP2
U 1 1
P 6675 3425
F 0 "TP2" V 6700 3450 50  0000 C CNN
F 1 "PF7" V 6700 3675 50  0000 C CNN
F 2 "TestPoint:TestPoint_Pad_D1.0mm" H 6875 3425 50  0001 C CNN
F 3 "~" H 6875 3425 50  0001 C CNN
	1    6675 3425
	0    -1   -1   0   
$EndComp
Wire Wire Line
	6925 3425 6675 3425
Wire Wire Line
	6925 3325 6675 3325
$Comp
L Interface_USB:CP2102N-A01-GQFN24 U4
U 1 1
P 2900 4100
F 0 "U4" H 2625 3250 50  0000 C CNN
F 1 "CP2102N-A01-GQFN24" H 3500 3250 50  0000 C CNN
F 2 "Package_DFN_QFN:QFN-24-1EP_4x4mm_P0.5mm_EP2.6x2.6mm" H 3350 3300 50  0001 L CNN
F 3 "https://www.silabs.com/documents/public/data-sheets/cp2102n-datasheet.pdf" H 2950 3050 50  0001 C CNN
	1    2900 4100
	1    0    0    -1  
$EndComp
NoConn ~ 3500 4000
NoConn ~ 3500 4100
NoConn ~ 3500 4200
NoConn ~ 3500 3500
Wire Wire Line
	2900 3200 2900 2975
Wire Wire Line
	2900 2975 2800 2975
Wire Wire Line
	9025 3325 9275 3325
Wire Wire Line
	9025 3425 9275 3425
Wire Wire Line
	9025 3525 9275 3525
$Comp
L Connector:TestPoint TP3
U 1 1
P 9275 3325
F 0 "TP3" V 9250 3250 50  0000 L CNN
F 1 "PA5" V 9250 3500 50  0000 L CNN
F 2 "TestPoint:TestPoint_Pad_D1.0mm" H 9475 3325 50  0001 C CNN
F 3 "~" H 9475 3325 50  0001 C CNN
	1    9275 3325
	0    1    1    0   
$EndComp
$Comp
L Connector:TestPoint TP4
U 1 1
P 9275 3425
F 0 "TP4" V 9250 3350 50  0000 L CNN
F 1 "PA4" V 9250 3600 50  0000 L CNN
F 2 "TestPoint:TestPoint_Pad_D1.0mm" H 9475 3425 50  0001 C CNN
F 3 "~" H 9475 3425 50  0001 C CNN
	1    9275 3425
	0    1    1    0   
$EndComp
$Comp
L Connector:TestPoint TP5
U 1 1
P 9275 3525
F 0 "TP5" V 9250 3450 50  0000 L CNN
F 1 "PA3" V 9250 3700 50  0000 L CNN
F 2 "TestPoint:TestPoint_Pad_D1.0mm" H 9475 3525 50  0001 C CNN
F 3 "~" H 9475 3525 50  0001 C CNN
	1    9275 3525
	0    1    1    0   
$EndComp
$EndSCHEMATC
